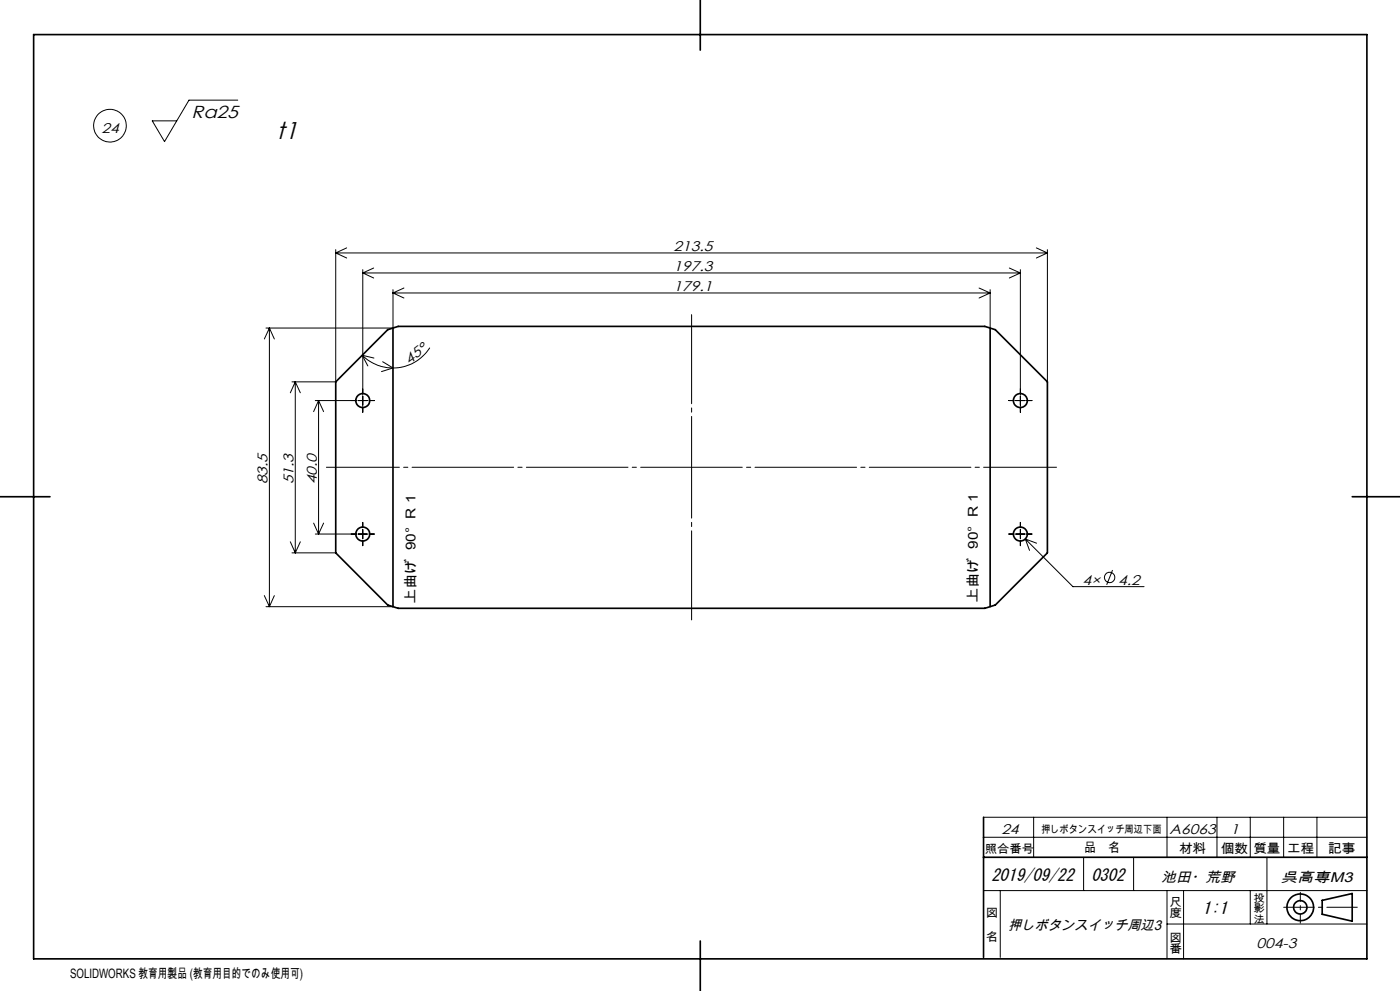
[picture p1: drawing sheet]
<svg xmlns="http://www.w3.org/2000/svg" width="420mm" height="297mm" viewBox="0 0 420 297" stroke-linecap="round" stroke-linejoin="round" font-family="sans-serif">
<g fill="none" stroke="#000" stroke-width=".3">
<path d="M71.3 30h-14.6l-7.3 12.4-3.7-6.2h7.3M100.7 74.8v39.6h-13.1M100.7 75.8h213.5M100.7 75.8l3.3 1.5M104 74.3l-3.3 1.5M310.9 74.3l3.3 1.5M314.2 74.8v39.6M314.2 75.8l-3.3 1.5M80.8 98.3v83.5M80.8 98.3l1.5 3.3M80.8 98.3l-1.5 3.3M108.8 80.8v37.3"/>
<path d="M108.8 81.8h197.3M108.8 81.8l3.3 1.5M112.1 80.3l-3.3 1.5M117.9 86.8v11.5h-38.1M117.9 87.8h179.1M117.9 87.8l3.3 1.5M121.2 86.3l-3.3 1.5M293.7 86.3l3.3 1.5M297 86.8v11.5M297 87.8l-3.3 1.5M302.8 80.3l3.3 1.5M306.1 80.8v37.3"/>
<path d="M306.1 81.8l-3.3 1.5M88.6 114.4v51.3M88.6 114.4l1.5 3.3M88.6 114.4l-1.5 3.3M108.7 106.5a13 13 0 0 0 9.2 3.8M108.7 106.5l3.5 .8M108.7 106.5l1.6 3.2M108.8 118.7v2.8M114.8 108.4l3.1 1.9M117.9 110.3l-3.5 1.1M128.9 104.2a13 13 0 0 1-11 6.1M306.1 118.7v2.8"/>
<path d="M94.6 120h12.3M95.6 120v40.1M95.6 120l1.5 3.4M95.6 120l-1.5 3.4M107.4 120h2.8M108.8 122v1.6M110.7 120h1.6M302.6 120h1.6M304.7 120h2.8M306.1 122v1.6M308 120h1.6M94.1 156.8l1.5 3.3"/>
<path d="M97.1 156.8l-1.5 3.3M108.8 156.6v1.5M108.8 158.7v2.8M306.1 156.6v1.5M306.1 158.7v2.8M79.3 178.5l1.5 3.3M82.3 178.5l-1.5 3.3M87.1 162.4l1.5 3.3M87.6 165.7h13.1M90.1 162.4l-1.5 3.3M94.6 160.1h12.3M107.4 160.1h2.8"/>
<path d="M108.8 162v1.5M110.7 160.1h1.6M302.6 160.1h1.6M304.7 160.1h2.8M306.1 162v1.5M307.6 161.5l14.3 14.3h21.3M307.6 161.5l1.3 3.5M307.6 161.5l3.4 1.3M308 160.1h1.6M333.8 170.8l-1.8 4.5M79.8 181.8h38.1M295.1 250.9h115"/>
<path d="M295.1 244.9h115M310.1 244.9v12M325.1 256.9v10M340.1 256.9v10M350.1 244.9v12M365.1 244.9v12M375.1 244.9v12M380.1 256.9v20M385.1 244.9v12M395.1 244.9v12M295.1 266.9h115M300.1 266.9v20"/>
<path d="M350.1 276.9h60M350.1 266.9v20.4M355.1 266.9v20.5M375.1 266.9v10"/>
<circle cx="33" cy="37.7" r="4.9"/>
<circle cx="332.9" cy="173.1" r="1.55"/>
</g>
<g fill="none" stroke="#000" stroke-width=".5">
<path d="M10.1 10.4h400v277h-400zM210.1 0v15M116.3 98.8l3.2-1h176l3.1 1 15.6 15.6v51.3l-15.6 15.6-3.1 1h-176l-3.2-1-15.6-15.6v-51.3zM117.9 98.3v83.5M297 98.3v83.5M0 148.9h15M405.7 148.9h14.3M295.1 244.9v42M295.1 256.9h115M396.7 269.8l9-2v8.3l-9-2.1zM210.1 282v15"/>
<circle cx="108.8" cy="120.1" r="2.1"/>
<circle cx="306.1" cy="120" r="2.11"/>
<circle cx="108.8" cy="160.1" r="2.1"/>
<circle cx="306.1" cy="160.1" r="2.11"/>
<circle cx="390.1" cy="271.9" r="4"/>
<circle cx="390.1" cy="271.9" r="2"/>
</g>
<path d="M317 140h-219.1" fill="none" stroke="#000" stroke-width=".3" stroke-dasharray="30.5 1.3 1.3 1.3" stroke-dashoffset="8.6"/>
<path d="M207.5 94.3v91.5" fill="none" stroke="#000" stroke-width=".3" stroke-dasharray="30.5 1.3 1.3 1.3" stroke-dashoffset="3.8"/>
<path d="M390.1 276.7v-9.3" fill="none" stroke="#000" stroke-width=".3" stroke-dasharray="30.5 1.3 1.3 1.3" stroke-dashoffset="27.8"/>
<path d="M385.1 271.9h22.1" fill="none" stroke="#000" stroke-width=".3" stroke-dasharray="30.5 1.3 1.3 1.3" stroke-dashoffset="21.3"/>
<text font-size="7.3" x="82.9" y="41.8">t1</text>
<text font-size="5.2" x="57.5" y="35.5">Ra25</text>
<g font-size="5.1">
<text x="297.4" y="263.9">2019/09/22</text>
<text x="327.4" y="263.9">0302</text>
<text x="360.8" y="273.9">1:1</text>
</g>
<g font-size="4.2">
<text x="30.4" y="39.7">24</text>
<text x="202.1" y="75.2">213.5</text>
<text x="202.1" y="81.2">197.3</text>
<text x="202.1" y="87.2">179.1</text>
<text x="122.7" y="109.3" transform="rotate(-38 122.7 109.3)">45°</text>
<text x="80.3" y="145.2" transform="rotate(-90 80.3 145.2)">83.5</text>
<text x="88" y="145.2" transform="rotate(-90 88 145.2)">51.3</text>
<text x="95" y="145.2" transform="rotate(-90 95 145.2)">40.0</text>
<text x="324.8" y="175.2">4×</text>
<text x="335.5" y="175.2">4.2</text>
<text x="300.4" y="249.9">24</text>
<text x="350.9" y="249.9">A6063</text>
<text x="369.1" y="249.9">1</text>
<text x="348.4" y="264.4">池田・荒野</text>
<text x="384.2" y="264.4">呉高専M3</text>
<text x="302.4" y="278.6">押しボタンスイッチ周辺3</text>
<text x="377" y="284.1">004-3</text>
</g>
<g font-size="4.1">
<text x="124.7" y="181.2" transform="rotate(-90 124.7 181.2)">上曲げ 90° R 1</text>
<text x="293.4" y="180.8" transform="rotate(-90 293.4 180.8)">上曲げ 90° R 1</text>
</g>
<g font-size="3.9">
<text x="325.2" y="255.5">品　名</text>
<text x="353.7" y="255.6">材料</text>
<text x="366.2" y="255.6">個数</text>
<text x="376" y="255.6">質量</text>
<text x="386.1" y="255.6">工程</text>
<text x="398.4" y="255.6">記事</text>
<text x="21" y="293">SOLIDWORKS 教育用製品 (教育用目的でのみ使用可)</text>
</g>
<g font-size="3.5">
<text x="295.4" y="255.6">照合番号</text>
<text x="295.8" y="274.9">図</text>
<text x="350.8" y="271.4">尺</text>
<text x="350.8" y="274.9">度</text>
<text x="295.8" y="282">名</text>
<text x="350.8" y="282.2">図</text>
<text x="350.8" y="285.8">番</text>
</g>
<g font-size="3.2">
<text x="312.3" y="249.7">押しボタンスイッチ周辺下面</text>
<text x="376" y="270.2">投</text>
<text x="376" y="273.4">影</text>
<text x="376" y="276.5">法</text>
</g>
</svg>
